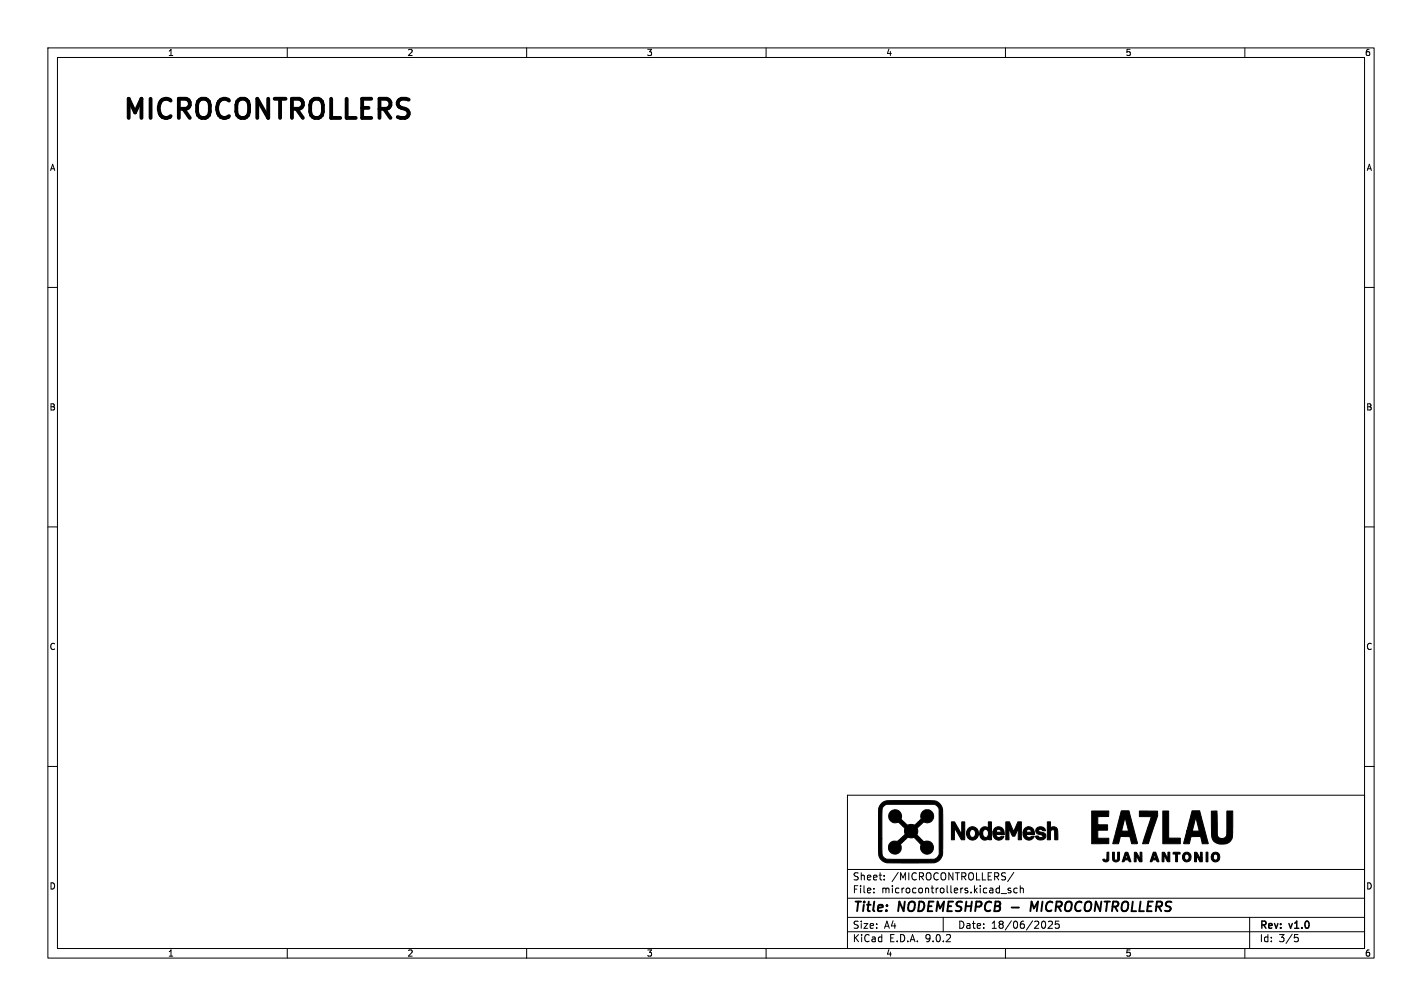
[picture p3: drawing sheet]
<svg xmlns="http://www.w3.org/2000/svg" width="297mm" height="210mm" viewBox="0 0 297 210" stroke-linecap="round" stroke-linejoin="round" font-family="sans-serif">
<g fill="none" stroke="#000" stroke-width=".21">
<path d="M10 10h277v190h-277zM12 12h273v186h-273zM60 10v2M110 10v2M160 10v2M210 10v2M260 10v2M10 60h2M285 60h2M10 110h2M285 110h2M10 160h2"/>
<path d="M177 166h108v32h-108zM285 160h2M60 198v2M110 198v2M160 198v2M177 194.5h108M177 191.5h108M177 187.5h108M177 181.5h108M182.5 186.3v.1M182.5 185.5v.1M184.7 183.6v.1"/>
<path d="M184.7 182.8v.1M197 191.5v3M209.1 186.5h1.1M210 198v2M211.1 185.5l-.4-.1-.2 .2 .1 .2 .5 .2v.3h-.6M211.7 182.1l-1.2 2M212.5 185.5l-.5-.1-.3 .3 .2 .6h.6M213.1 185.5l.2-.1 .4 .1v.9M213.1 184.9v1.5M218 192.3a.94 .94 0 0 1 0 1.5M219 192.4l.5-.1 .3 .4-.9 1.1h.9M221.2 192.3h-.7l-.1 .7 .2-.1h.5l.1 .3v.5l-.2 .1-.6-.1"/>
<path d="M260 198v2M261 191.5v6.5M270.4 195.1h.7M270.5 195.7h.4l.3 .3-.2 .5-.5 .1"/>
</g>
<path d="M211.3 189.4h1.5M216.8 188.2l-.9 1.4-.4-1.4-.3 2" fill="none" stroke="#000" stroke-width=".4"/>
<g fill="#000" stroke="#000" stroke-width=".21">
<path d="M185.9 169.5a1.37 1.37 0 0 1 1.8-.2 1.37 1.37 0 0 1 .5 1.7l1.3 1.3 .9-.2 .6 .2 1.4-1.3a1.38 1.38 0 0 1 1.2-2 1.38 1.38 0 0 1 1.4 1.8 1.38 1.38 0 0 1-2.1 .8l-1.4 1.3 .2 .6-.2 .8 1.5 1.4a1.37 1.37 0 0 1 2 1 1.37 1.37 0 0 1-1.6 1.6 1.37 1.37 0 0 1-1-2l-1.1-1.2a.47 .47 0 0 0-.8-.2l-.9-.2-1.2 1.2a.46 .46 0 0 0-.3 .3 .46 .46 0 0 0 .1 .5 1.35 1.35 0 0 1-1.4 1.5 1.35 1.35 0 0 1-1.2-1.6 1.35 1.35 0 0 1 1.8-1l1.7-1.4-.2-.5 .1-.8-.7-.7a1.01 1.01 0 0 0-1.3-.4 1.37 1.37 0 0 1-1.3-.8 1.37 1.37 0 0 1 .2-1.5zM198.7 171.6h.7l1.5 2.6v-2.6h.6v3.7h-.7l-1.4-2.5-.1 2.5h-.6zM202.4 172.8a1.33 1.33 0 0 1 2 1.2 1.33 1.33 0 0 1-2.1 1l-.4-.9h.6a.65 .65 0 0 0 .7 .7 .65 .65 0 0 0 .6-.9 .66 .66 0 0 0-.8-.8 .66 .66 0 0 0-.5 1h-.6l.1-.7zM205 172.9l.7-.3 .7 .3v-1.3h.7v3.7h-.6v-.2a1.11 1.11 0 0 1-1.3 .1 1.11 1.11 0 0 1-.6-1.1h.6a.63 .63 0 0 0 .7 .7 .63 .63 0 0 0 .6-.8 .66 .66 0 0 0-.7-.9 .66 .66 0 0 0-.6 1h-.6l.1-.8zM207.8 172.9a1.26 1.26 0 0 1 1.4-.1 1.26 1.26 0 0 1 .6 1.4h-1.8a.64 .64 0 0 0 .5 .6 .64 .64 0 0 0 .7-.2h.4a1.19 1.19 0 0 1-1.4 .8 1.19 1.19 0 0 1-.8-1.5v-.3l1.8 .1a.57 .57 0 0 0-.6-.6 .57 .57 0 0 0-.6 .5h-.6zM210.1 171.6h.7l.9 2 .9-2h.7v3.7h-.6v-2.3l-.8 1.6h-.4l-.8-1.6v2.3h-.6zM213.9 173a1.24 1.24 0 0 1 1.6-.3 1.24 1.24 0 0 1 .6 1.5h-1.8a.7 .7 0 0 0 .5 .6 .7 .7 0 0 0 .7-.2h.5a1.24 1.24 0 0 1-1.6 .7 1.24 1.24 0 0 1-.7-1.6h1.7a.55 .55 0 0 0-.6-.6 .55 .55 0 0 0-.5 .6h-.6zM216.6 172.8a1.08 1.08 0 0 1 1.8 .6h-.6a.41 .41 0 0 0-.5-.3 .41 .41 0 0 0-.3 .4l.1 .1a1.37 1.37 0 0 1 1.3 .9 1.08 1.08 0 0 1-1 .9 1.08 1.08 0 0 1-1.1-.9 .7 .7 0 0 1 .9 .3h.4l.2-.1a.61 .61 0 0 0-.8-.5 .76 .76 0 0 1-.7-.6 .76 .76 0 0 1 .3-.8zM218.7 171.6h.7v1.2a.95 .95 0 0 1 1.2 0 .95 .95 0 0 1 .3 1.1v1.4h-.6v-1.5a.47 .47 0 0 0-.5-.6 .47 .47 0 0 0-.4 .7v1.4h-.7zM228 169.3h3.6v1.1l-2.3 .1v1.7h2v1.1h-2v1.7h2.3v1.1h-3.6zM231.2 177.9h.4v1.7l-.4 .3a.54 .54 0 0 1-.8-.5l.7 .1zM232.4 177.9h.4v1a.42 .42 0 0 0 0 .5 .42 .42 0 0 0 .6 .1v-1.6h.4v1.7a.82 .82 0 0 1-1.1 .2 .82 .82 0 0 1-.3-1z"/>
<path d="M235 177.9h.6l.6 2-.4-.1-.1-.3h-.8l-.1 .4h-.4l.3-.8h.8l-.2-.7-.2 .7h-.4zM236.9 177.9a.6 .6 0 0 1 .8 .7l.4 .6v-1.3h.4v2h-.5l-.7-1.3v1.3h-.4zM234.2 169.3h1.6l1.7 6.6v.2h-1.1l-.4-1.5h-2l-.4 1.5h-1.2l.7-2.7 2.6 .1-.7-2.9-.7 2.8h-1.2zM238 169.3h3.8a4.4 4.4 0 0 1-.7 3l-1.2 3.8h-1.2l1.8-5.6h-2.5zM240.9 177.9h.5l.6 2h-.3l-.2-.4h-.7l-.2 .4h-.4l.3-.8h.9l-.3-.8-.2 .8h-.4zM242.7 177.9h.5l.7 1.4v-1.4h.4v2h-.5l-.7-1.3v1.3h-.4zM245 177.9h1.5v.4h-.6v1.6h-.4v-1.6h-.5zM242.9 169.3h1.2v5.7h2.4v1.1h-3.6zM247.2 178.2a.95 .95 0 0 1 1.4 .1 .95 .95 0 0 1-.2 1.3 .95 .95 0 0 1-1.3-.1l-.1-.7h.4a.51 .51 0 0 0 .5 .8 .51 .51 0 0 0 .5-.8 .48 .48 0 0 0-.5-.5 .48 .48 0 0 0-.5 .5h-.4zM249 169.3h1.6l1.7 6.8h-1.2l-.3-1.5h-2l-.4 1.5h-1.2l.7-2.7 2.6 .1-.8-2.8-.7 2.7h-1.1zM249.5 177.9h.5l.7 1.3v-1.2l.4-.1v2h-.5l-.7-1.3v1.3h-.4zM251.9 177.9h.4v2h-.4z"/>
<path d="M253.3 178.1a.96 .96 0 0 1 1.3 .2 .96 .96 0 0 1-.1 1.3 .96 .96 0 0 1-1.3 0l-.2-.7h.4a.5 .5 0 0 0 .4 .7 .5 .5 0 0 0 .5-.7 .48 .48 0 0 0-.2-.5 .48 .48 0 0 0-.6 .1l-.1 .4h-.4zM253 169.3h1.2v4.2a1.09 1.09 0 0 0 .4 1.4 1.09 1.09 0 0 0 1.4-.2 4.3 4.3 0 0 0 .2-2.4v-3h1.3v4.5a2.08 2.08 0 0 1-2.8 2.4 1.95 1.95 0 0 1-1.7-2.4zM184.2 167.6l.5-.3a71.3 71.3 0 0 1 9.9-.2 2.14 2.14 0 0 1 2.3 2.6v7.6a2.36 2.36 0 0 1-2.9 2.8h-7.3a2.75 2.75 0 0 1-3-1.2l-.2-.9v-2.9h.7v2.3a1.6 1.6 0 0 0 .4 1.6 1.6 1.6 0 0 0 1.7 .4h8.8l.8-.5 .3-.6-.1-9.4-.2-.5-.7-.5h-10l-.3 .1-.5 .5-.2 .5v6.1h-.7v-6.2l.2-.7z"/>
</g>
<text font-size="5.6" x="25.4" y="25.2">MICROCONTROLLERS</text>
<g font-size="2.8">
<text x="178" y="190.9">Title:</text>
<text x="187.7" y="190.9">NODEMESHPCB</text>
<text x="216.9" y="190.9">MICROCONTROLLERS</text>
</g>
<g font-size="2.1">
<text x="178" y="184">Sheet:</text>
<text x="186.2" y="184">/MICROCONTROLLERS/</text>
<text x="178" y="186.7">File:</text>
<text x="184.1" y="186.7">microcontrollers.kicad_sch</text>
<text x="178" y="196.9">KiCad</text>
<text x="178" y="194.1">Size:</text>
<text x="184.7" y="194.1">A4</text>
<text x="185.7" y="196.9">E.D.A.</text>
<text x="193.3" y="196.9">9.0.2</text>
<text x="200" y="194.1">Date:</text>
<text x="207" y="194.1">18/06/2025</text>
<text x="263" y="194.3">Rev:</text>
<text x="263" y="196.9">Id:</text>
<text x="267.1" y="196.9">3/5</text>
<text x="269.4" y="194.3">v1.0</text>
</g>
<g font-size="1.8">
<text x="35" y="11.9">1</text>
<text x="85" y="11.9">2</text>
<text x="135" y="11.9">3</text>
<text x="185" y="11.9">4</text>
<text x="235" y="11.9">5</text>
<text x="285" y="11.9">6</text>
<text x="10.3" y="35.9">A</text>
<text x="285.3" y="35.9">A</text>
<text x="10.3" y="85.9">B</text>
<text x="285.3" y="85.9">B</text>
<text x="10.3" y="135.9">C</text>
<text x="285.3" y="135.9">C</text>
<text x="10.3" y="185.9">D</text>
<text x="285.3" y="185.9">D</text>
<text x="35" y="199.9">1</text>
<text x="85" y="199.9">2</text>
<text x="135" y="199.9">3</text>
<text x="185" y="199.9">4</text>
<text x="235" y="199.9">5</text>
<text x="285" y="199.9">6</text>
</g>
</svg>
